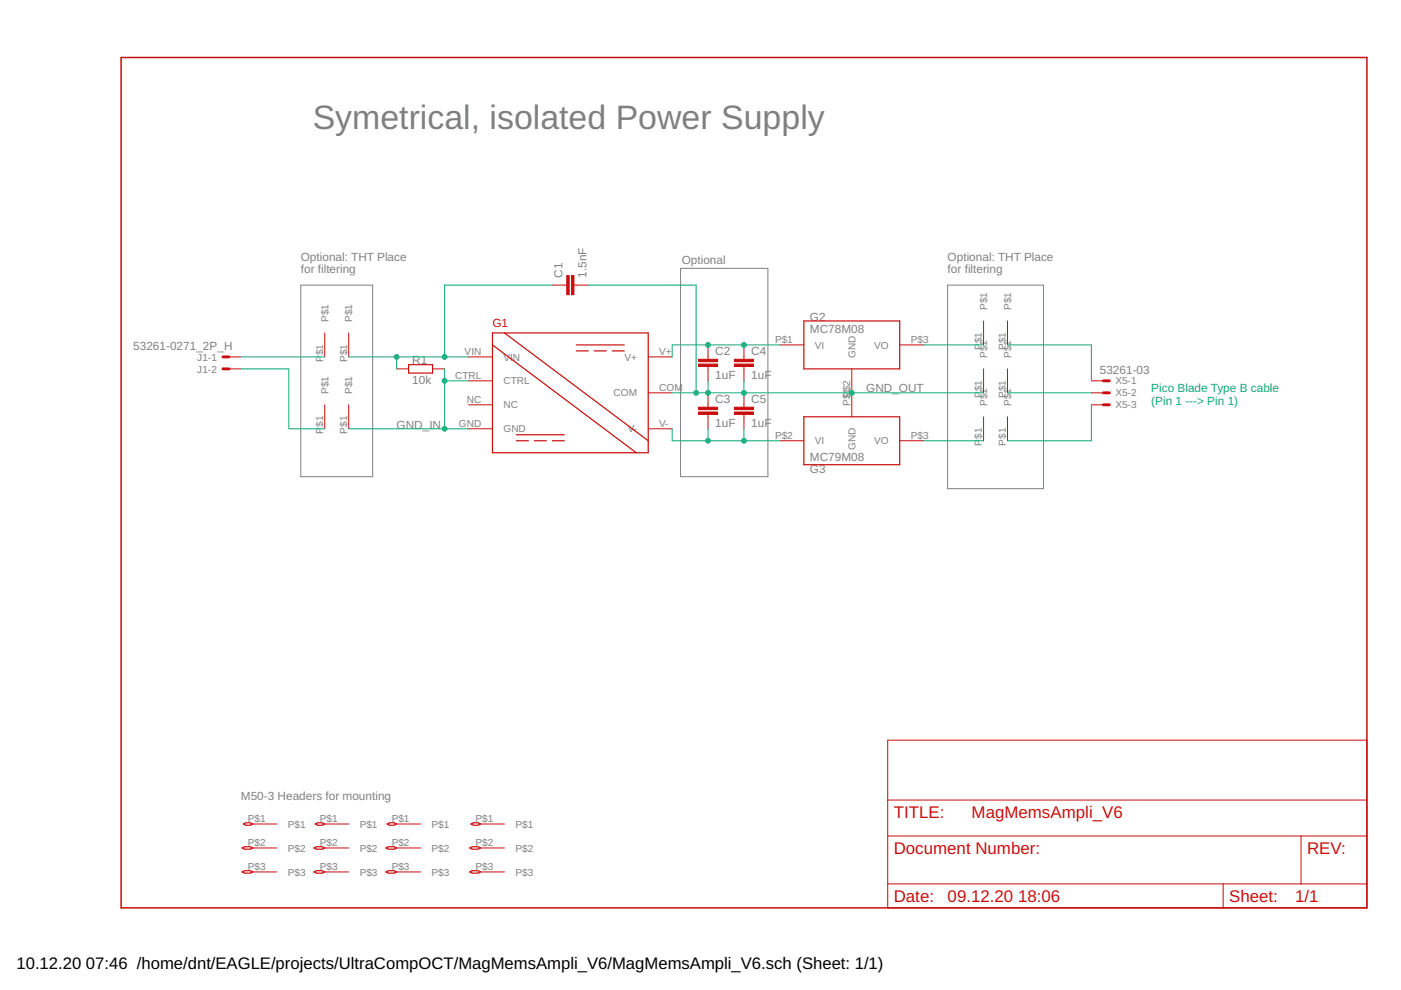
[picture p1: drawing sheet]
<svg xmlns="http://www.w3.org/2000/svg" width="297mm" height="210mm" viewBox="0 0 297 210" stroke-linecap="round" stroke-linejoin="round" font-family="sans-serif">
<path d="M144.3 56.9h18.5v44.2h-18.5zM63.8 60.5h15.2v40.6h-15.2zM200.9 60.5h20.3v43.1h-20.3z" fill="none" stroke="#808080" stroke-width=".21"/>
<path d="M25.7 12.2h264.1v180.3h-264.1z" fill="none" stroke="#c90d0c" stroke-width=".32"/>
<g fill="none" stroke="#c90d0c" stroke-width=".21">
<path d="M48.5 75.7h2.6M48.5 78.2h2.6M68.9 70.6v5.1M73.9 70.6v5.1M84.1 78.2h2.5M91.7 78.2h2.6M99.3 75.7h5.1M117.1 60.5h3.1M121.7 60.5h3M137.4 75.7h5.1M150.1 73.1v3.1M150.1 77.7v3.1"/>
<path d="M157.7 73.1v3.1M157.7 77.7v3.1M165.4 73.1h5M180.6 78.2v10.2M190.8 73.1h5M208.5 68.1v5M208.5 78.2v5.1M213.6 68.1v5M213.6 78.2v5.1M68.9 85.8v5.1M73.9 85.8v5.1M99.3 90.9h5.1"/>
<path d="M99.3 80.8h5.1M99.3 85.8h5.1M137.4 90.9h5.1M137.4 83.3h5.1M150.1 83.3v3M150.1 87.9v3M157.7 83.3v3M157.7 87.9v3M165.4 93.5h5M190.8 93.5h5M208.5 88.4v5.1M213.6 88.4v5.1"/>
<path d="M231.4 80.8h2.5M231.4 85.8h2.5M231.4 83.3h2.5M188.2 156.9h101.6v35.6h-101.6zM53.6 174.7h5.1M53.6 179.8h5.1M68.9 174.7h5M68.9 179.8h5M84.1 174.7h5.1M84.1 179.8h5.1M101.9 174.7h5.1M101.9 179.8h5.1"/>
<path d="M188.2 177.2h101.6M188.2 169.6h101.6M275.8 177.2v10.2M53.6 184.9h5.1M68.9 184.9h5M84.1 184.9h5.1M101.9 184.9h5.1M188.2 187.4h101.6M259.3 187.4v5.1"/>
</g>
<g fill="none" stroke="#c90d0c" stroke-width=".25">
<path d="M86.6 77.3h5.1v1.8h-5.1zM104.4 70.6h33v25.4h-33zM104.4 73.1l30.5 22.9M107 70.6l30.4 22.9M122.2 73.1h10.2M122.2 74.4h2.5M126 74.4h2.5M129.8 74.4h2.6M170.4 68.1h20.4v10.1h-20.4zM109.5 92.2h10.2M109.5 93.5h2.5M113.3 93.5h2.5"/>
<path d="M117.1 93.5h2.6M170.4 88.4h20.4v10.1h-20.4zM51.3 179.8l.5-.3h1.3l.5 .3-.5 .2h-1.3zM51.6 174.7l.5-.2h1l.5 .2-.5 .3h-1zM66.6 179.8l.5-.3h1.2l.6 .3-.6 .2h-1.2zM66.8 174.7l.5-.2h1l.6 .2-.6 .3h-1zM81.8 179.8l.5-.3h1.3l.5 .3-.5 .2h-1.3zM82.1 174.7l.5-.2h1l.5 .2-.5 .3h-1zM99.6 179.8l.5-.3h1.3l.5 .3-.5 .2h-1.3zM99.8 174.7l.6-.2h1l.5 .2-.5 .3h-1zM51.3 184.9l.5-.3h1.3l.5 .3-.5 .2h-1.3zM66.6 184.9l.5-.3h1.2l.6 .3-.6 .2h-1.2z"/>
<path d="M81.8 184.9l.5-.3h1.3l.5 .3-.5 .2h-1.3zM99.6 184.9l.5-.3h1.3l.5 .3-.5 .2h-1.3z"/>
</g>
<g fill="#c90d0c" stroke="#c90d0c" stroke-width=".21">
<path d="M121.2 58.4h.5v4.1h-.5z"/>
<path d="M120.2 58.4h.5v4.1h-.5z"/>
<path d="M148.1 77.2h4v.5h-4z"/>
<path d="M148.1 76.2h4v.5h-4z"/>
<path d="M148.1 87.4h4v.5h-4z"/>
<path d="M148.1 86.3h4v.5h-4z"/>
<path d="M155.7 77.2h4.1v.5h-4.1z"/>
<path d="M155.7 76.2h4.1v.5h-4.1z"/>
<path d="M155.7 87.4h4.1v.5h-4.1z"/>
<path d="M155.7 86.3h4.1v.5h-4.1z"/>
</g>
<path d="M47.3 75.7h1.2M47.3 78.2h1.2M233.9 80.8h1.3M233.9 83.3h1.3M233.9 85.8h1.3" fill="none" stroke="#c90d0c" stroke-width=".61"/>
<g fill="none" stroke="#0dab76" stroke-width=".21">
<path d="M51.1 75.7h17.8M51.1 78.2h10.1v12.7h7.7M73.9 75.7h25.4M84.1 75.7v2.5M94.3 78.2v12.7M117.1 60.5h-22.8v15.2M124.7 60.5h22.9v22.8M165.4 73.1h-22.9v2.6M195.8 73.1h12.7M213.6 73.1h17.8v7.7M73.9 90.9h25.4M94.3 80.8h5"/>
<path d="M142.5 90.9v2.6h22.9M142.5 83.3h66M150.1 80.8v2.5M150.1 90.9v2.6M157.7 80.8v2.5M157.7 90.9v2.6M195.8 93.5h12.7M213.6 83.3h17.8M231.4 85.8v7.7h-17.8"/>
</g>
<g fill="#0dab76" stroke="#0dab76" stroke-width=".21">
<circle cx="84.1" cy="75.7" r=".51"/>
<circle cx="94.3" cy="75.7" r=".51"/>
<circle cx="150.1" cy="73.1" r=".51"/>
<circle cx="157.7" cy="73.1" r=".51"/>
<circle cx="150.1" cy="93.5" r=".51"/>
<circle cx="157.7" cy="93.5" r=".51"/>
<circle cx="180.6" cy="83.3" r=".51"/>
<circle cx="147.6" cy="83.3" r=".51"/>
<circle cx="150.1" cy="83.3" r=".51"/>
<circle cx="157.7" cy="83.3" r=".51"/>
<circle cx="94.3" cy="80.8" r=".51"/>
<circle cx="94.3" cy="90.9" r=".51"/>
</g>
<text font-size="7.2" fill="#808080" x="66.3" y="27.4">Symetrical, isolated Power Supply</text>
<g font-size="3.6" fill="#c90d0c">
<text x="189.5" y="173.4">TITLE:</text>
<text x="206" y="173.4">MagMemsAmpli_V6</text>
<text x="189.5" y="181.1">Document Number:</text>
<text x="277.1" y="181.1">REV:</text>
<text x="189.5" y="191.2">Date:</text>
<text x="200.9" y="191.2">09.12.20</text>
<text x="215.8" y="191.2">18:06</text>
<text x="260.6" y="191.2">Sheet:</text>
<text x="274.6" y="191.2">1/1</text>
</g>
<g font-size="3.5">
<text x="3.5" y="205.4">10.12.20</text>
<text x="18.2" y="205.4">07:46 /home/dnt/EAGLE/projects/UltraCompOCT/MagMemsAmpli_V6/MagMemsAmpli_V6.sch (Sheet: 1/1)</text>
</g>
<g font-size="2.5" fill="#808080">
<text x="63.8" y="57.9">for filtering</text>
<text x="63.8" y="55.4">Optional: THT Place</text>
<text x="119.3" y="58.9" transform="rotate(-90 119.3 58.9)">C1</text>
<text x="124.3" y="58.9" transform="rotate(-90 124.3 58.9)">1.5nF</text>
<text x="144.5" y="55.9">Optional</text>
<text x="200.9" y="55.4">Optional: THT Place</text>
<text x="200.9" y="57.9">for filtering</text>
<text x="171.7" y="68.1">G2</text>
<text x="171.7" y="70.6">MC78M08</text>
<text x="28.2" y="74.3">53261-0271_2P_H</text>
<text x="87.4" y="77.2">R1</text>
<text x="151.6" y="75.3">C2</text>
<text x="159.3" y="75.3">C4</text>
<text x="87.4" y="81.5">10k</text>
<text x="151.6" y="80.4">1uF</text>
<text x="159.3" y="80.4">1uF</text>
<text x="183.6" y="83">GND_OUT</text>
<text x="233.2" y="79.4">53261-03</text>
<text x="151.6" y="85.5">C3</text>
<text x="159.3" y="85.5">C5</text>
<text x="84.1" y="90.9">GND_IN</text>
<text x="151.6" y="90.5">1uF</text>
<text x="159.3" y="90.5">1uF</text>
<text x="171.7" y="100.3">G3</text>
<text x="171.7" y="97.8">MC79M08</text>
<text x="51.1" y="169.6">M50-3 Headers for mounting</text>
</g>
<text font-size="2.5" fill="#c90d0c" x="104.4" y="69.3">G1</text>
<g font-size="2.5" fill="#0dab76">
<text x="244.1" y="83.2">Pico Blade Type B cable</text>
<text x="244.1" y="85.8">(Pin 1 ---&gt; Pin 1)</text>
</g>
<g font-size="2.1" fill="#808080">
<text x="209.3" y="65.7" transform="rotate(-90 209.3 65.7)">P$1</text>
<text x="214.4" y="65.7" transform="rotate(-90 214.4 65.7)">P$1</text>
<text x="69.6" y="68.3" transform="rotate(-90 69.6 68.3)">P$1</text>
<text x="74.7" y="68.3" transform="rotate(-90 74.7 68.3)">P$1</text>
<text x="41.8" y="76.4">J1-1</text>
<text x="68.5" y="76.7" transform="rotate(-90 68.5 76.7)">P</text>
<text x="68.5" y="75.3" transform="rotate(-90 68.5 75.3)">$1</text>
<text x="73.6" y="76.7" transform="rotate(-90 73.6 76.7)">P$1</text>
<text x="98.5" y="75.3">VIN</text>
<text x="106.7" y="76.4">VIN</text>
<text x="132.4" y="76.4">V+</text>
<text x="139.8" y="75.3">V+</text>
<text x="164.3" y="72.8">P$1</text>
<text x="172.8" y="73.9">VI</text>
<text x="181.4" y="75.9" transform="rotate(-90 181.4 75.9)">GND</text>
<text x="185.3" y="73.9">VO</text>
<text x="193.1" y="72.8">P$3</text>
<text x="208.2" y="74.2" transform="rotate(-90 208.2 74.2)">P</text>
<text x="208.2" y="72.8" transform="rotate(-90 208.2 72.8)">$1</text>
<text x="209.3" y="75.9" transform="rotate(-90 209.3 75.9)">P$1</text>
<text x="213.3" y="74.2" transform="rotate(-90 213.3 74.2)">P$1</text>
<text x="214.4" y="75.9" transform="rotate(-90 214.4 75.9)">P$1</text>
<text x="41.8" y="79">J1-2</text>
<text x="69.6" y="83.5" transform="rotate(-90 69.6 83.5)">P$1</text>
<text x="74.7" y="83.5" transform="rotate(-90 74.7 83.5)">P$1</text>
<text x="96.5" y="80.4">CTRL</text>
<text x="106.7" y="81.5">CTRL</text>
<text x="139.8" y="82.9">COM</text>
<text x="208.2" y="82.9" transform="rotate(-90 208.2 82.9)">$1</text>
<text x="236.5" y="81.5">X5-1</text>
<text x="99" y="85.5">NC</text>
<text x="106.7" y="86.6">NC</text>
<text x="130.1" y="84.1">COM</text>
<text x="180.2" y="86" transform="rotate(-90 180.2 86)">P$P1$2</text>
<text x="208.2" y="84.3" transform="rotate(-90 208.2 84.3)">P</text>
<text x="209.3" y="86" transform="rotate(-90 209.3 86)">P$1</text>
<text x="213.3" y="84.3" transform="rotate(-90 213.3 84.3)">P$1</text>
<text x="214.4" y="86" transform="rotate(-90 214.4 86)">P$1</text>
<text x="236.5" y="84.1">X5-2</text>
<text x="236.5" y="86.6">X5-3</text>
<text x="68.5" y="92" transform="rotate(-90 68.5 92)">P</text>
<text x="68.5" y="90.5" transform="rotate(-90 68.5 90.5)">$1</text>
<text x="73.6" y="92" transform="rotate(-90 73.6 92)">P$1</text>
<text x="97.3" y="90.6">GND</text>
<text x="106.7" y="91.7">GND</text>
<text x="133.1" y="91.7">V-</text>
<text x="139.8" y="90.6">V-</text>
<text x="164.3" y="93.1">P$2</text>
<text x="172.8" y="94.2">VI</text>
<text x="181.4" y="95.5" transform="rotate(-90 181.4 95.5)">GND</text>
<text x="185.3" y="94.2">VO</text>
<text x="193.1" y="93.1">P$3</text>
<text x="208.2" y="94.5" transform="rotate(-90 208.2 94.5)">P</text>
<text x="208.2" y="93.1" transform="rotate(-90 208.2 93.1)">$1</text>
<text x="213.3" y="94.5" transform="rotate(-90 213.3 94.5)">P$1</text>
<text x="52.6" y="174.4">P$1</text>
<text x="52.6" y="179.4">P$2</text>
<text x="61" y="175.5">P$1</text>
<text x="67.8" y="174.4">P$1</text>
<text x="67.8" y="179.4">P$2</text>
<text x="76.3" y="175.5">P$1</text>
<text x="83" y="174.4">P$1</text>
<text x="83" y="179.4">P$2</text>
<text x="91.5" y="175.5">P$1</text>
<text x="100.8" y="174.4">P$1</text>
<text x="100.8" y="179.4">P$2</text>
<text x="109.3" y="175.5">P$1</text>
<text x="52.6" y="184.5">P$3</text>
<text x="61" y="180.6">P$2</text>
<text x="61" y="185.6">P$3</text>
<text x="67.8" y="184.5">P$3</text>
<text x="76.3" y="180.6">P$2</text>
<text x="76.3" y="185.6">P$3</text>
<text x="83" y="184.5">P$3</text>
<text x="91.5" y="180.6">P$2</text>
<text x="91.5" y="185.6">P$3</text>
<text x="100.8" y="184.5">P$3</text>
<text x="109.3" y="180.6">P$2</text>
<text x="109.3" y="185.6">P$3</text>
</g>
</svg>
